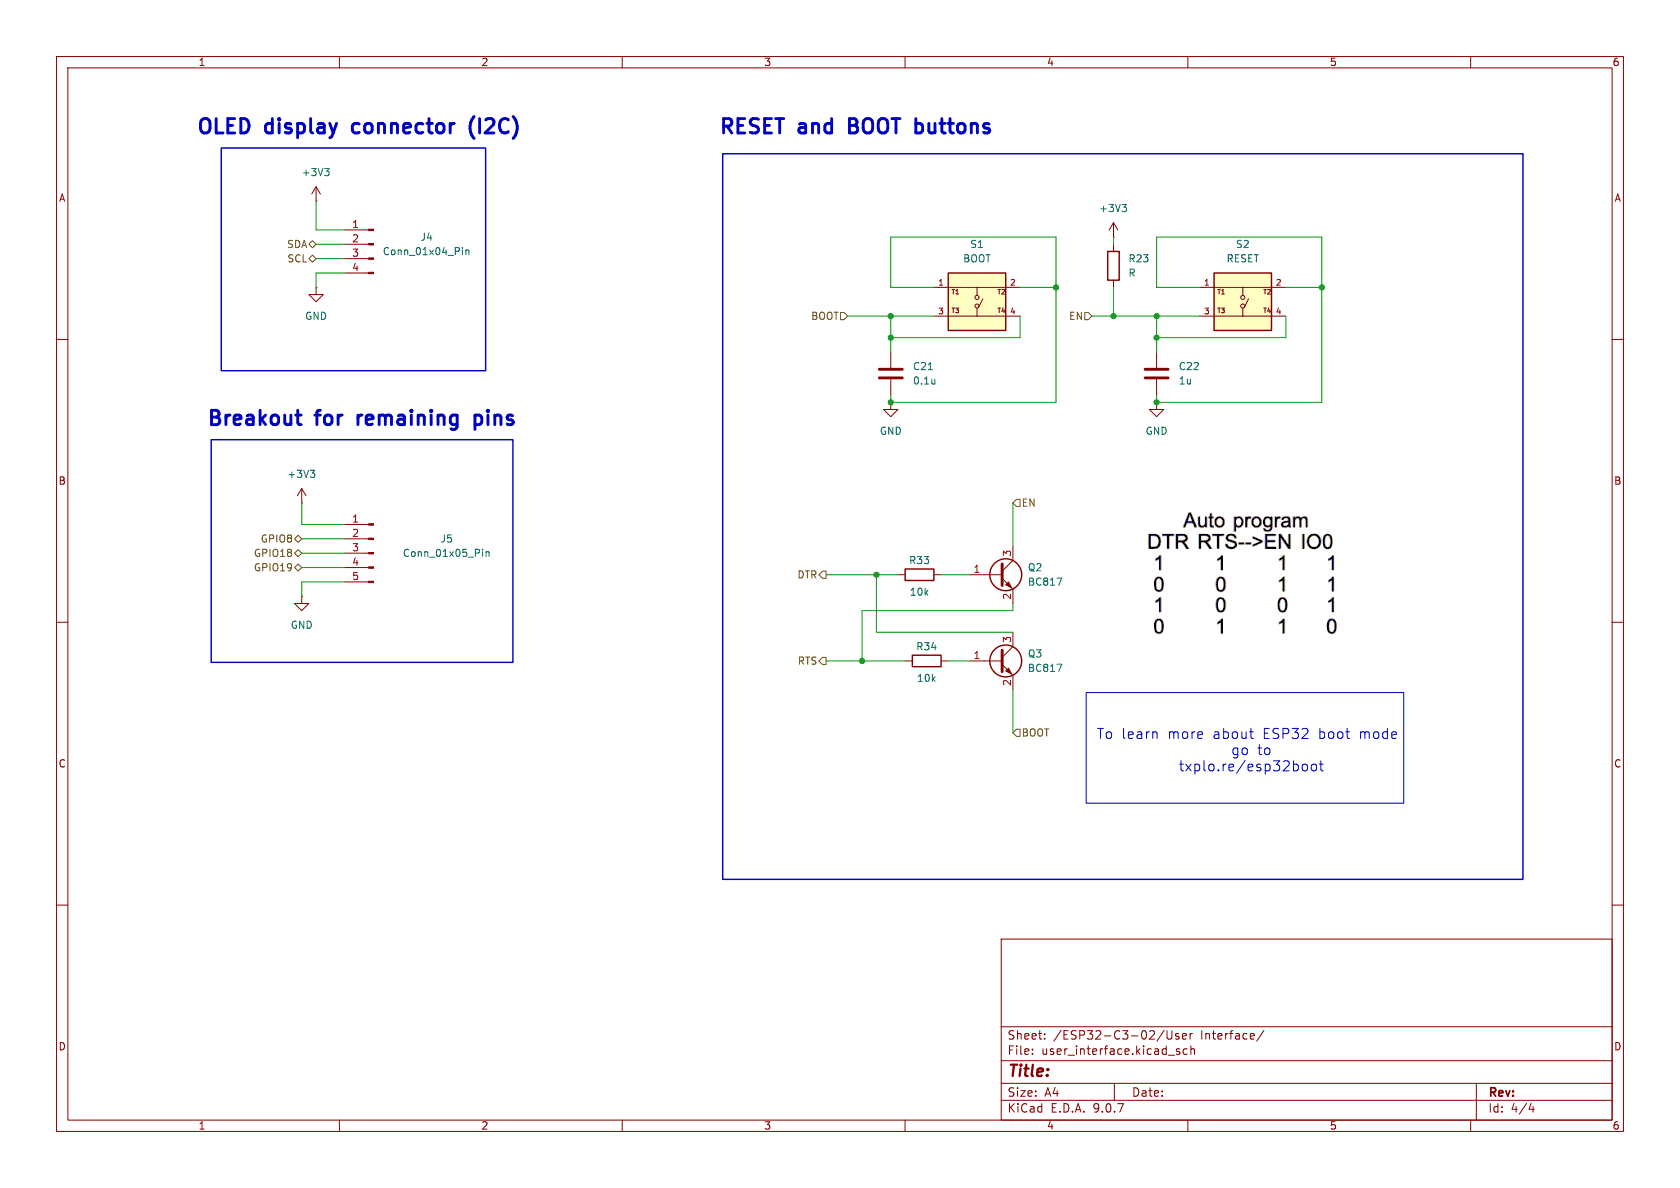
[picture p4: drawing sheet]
(kicad_sch
 (version 20250114)
 (generator "eeschema")
 (generator_version "9.0")
 (paper "A4")
 (lib_symbols
  (symbol "Connector:Conn_01x04_Pin"
   (pin_names
    (offset 1.016) (hide yes)) (exclude_from_sim no) (in_bom yes) (on_board yes)
   (property "Reference" "J" (at 0 5.08 0) (effects (font (size 1.27 1.27))))
   (property "Value" "Conn_01x04_Pin" (at 0 -7.62 0) (effects (font (size 1.27 1.27))))
   (property "Footprint" "" (at 0 0 0) (effects (font (size 1.27 1.27)) (hide yes)))
   (property "Datasheet" "~" (at 0 0 0) (effects (font (size 1.27 1.27)) (hide yes)))
   (property "Description" "Generic connector, single row, 01x04, script generated" (at 0 0 0) (effects (font (size 1.27 1.27)) (hide yes)))
   (property "ki_locked" "" (at 0 0 0) (effects (font (size 1.27 1.27))))
   (symbol "Conn_01x04_Pin_1_1"
    (rectangle (start 0.8636 2.667) (end 0 2.413) (stroke (width 0.1524) (type default)) (fill (type outline)))
    (rectangle (start 0.8636 0.127) (end 0 -0.127) (stroke (width 0.1524) (type default)) (fill (type outline)))
    (rectangle (start 0.8636 -2.413) (end 0 -2.667) (stroke (width 0.1524) (type default)) (fill (type outline)))
    (rectangle (start 0.8636 -4.953) (end 0 -5.207) (stroke (width 0.1524) (type default)) (fill (type outline)))
    (polyline (pts (xy 1.27 2.54) (xy 0.8636 2.54)) (stroke (width 0.1524) (type default)) (fill (type none)))
    (polyline (pts (xy 1.27 0) (xy 0.8636 0)) (stroke (width 0.1524) (type default)) (fill (type none)))
    (polyline (pts (xy 1.27 -2.54) (xy 0.8636 -2.54)) (stroke (width 0.1524) (type default)) (fill (type none)))
    (polyline (pts (xy 1.27 -5.08) (xy 0.8636 -5.08)) (stroke (width 0.1524) (type default)) (fill (type none)))
    (pin passive line (at 5.08 2.54 180) (length 3.81) (name "Pin_1" (effects (font (size 1.27 1.27)))) (number "1" (effects (font (size 1.27 1.27)))))
    (pin passive line (at 5.08 0 180) (length 3.81) (name "Pin_2" (effects (font (size 1.27 1.27)))) (number "2" (effects (font (size 1.27 1.27)))))
    (pin passive line (at 5.08 -2.54 180) (length 3.81) (name "Pin_3" (effects (font (size 1.27 1.27)))) (number "3" (effects (font (size 1.27 1.27)))))
    (pin passive line (at 5.08 -5.08 180) (length 3.81) (name "Pin_4" (effects (font (size 1.27 1.27)))) (number "4" (effects (font (size 1.27 1.27))))))
   (embedded_fonts no))
  (symbol "Connector:Conn_01x05_Pin"
   (pin_names
    (offset 1.016) (hide yes)) (exclude_from_sim no) (in_bom yes) (on_board yes)
   (property "Reference" "J" (at 0 7.62 0) (effects (font (size 1.27 1.27))))
   (property "Value" "Conn_01x05_Pin" (at 0 -7.62 0) (effects (font (size 1.27 1.27))))
   (property "Footprint" "" (at 0 0 0) (effects (font (size 1.27 1.27)) (hide yes)))
   (property "Datasheet" "~" (at 0 0 0) (effects (font (size 1.27 1.27)) (hide yes)))
   (property "Description" "Generic connector, single row, 01x05, script generated" (at 0 0 0) (effects (font (size 1.27 1.27)) (hide yes)))
   (property "ki_locked" "" (at 0 0 0) (effects (font (size 1.27 1.27))))
   (symbol "Conn_01x05_Pin_1_1"
    (rectangle (start 0.8636 5.207) (end 0 4.953) (stroke (width 0.1524) (type default)) (fill (type outline)))
    (rectangle (start 0.8636 2.667) (end 0 2.413) (stroke (width 0.1524) (type default)) (fill (type outline)))
    (rectangle (start 0.8636 0.127) (end 0 -0.127) (stroke (width 0.1524) (type default)) (fill (type outline)))
    (rectangle (start 0.8636 -2.413) (end 0 -2.667) (stroke (width 0.1524) (type default)) (fill (type outline)))
    (rectangle (start 0.8636 -4.953) (end 0 -5.207) (stroke (width 0.1524) (type default)) (fill (type outline)))
    (polyline (pts (xy 1.27 5.08) (xy 0.8636 5.08)) (stroke (width 0.1524) (type default)) (fill (type none)))
    (polyline (pts (xy 1.27 2.54) (xy 0.8636 2.54)) (stroke (width 0.1524) (type default)) (fill (type none)))
    (polyline (pts (xy 1.27 0) (xy 0.8636 0)) (stroke (width 0.1524) (type default)) (fill (type none)))
    (polyline (pts (xy 1.27 -2.54) (xy 0.8636 -2.54)) (stroke (width 0.1524) (type default)) (fill (type none)))
    (polyline (pts (xy 1.27 -5.08) (xy 0.8636 -5.08)) (stroke (width 0.1524) (type default)) (fill (type none)))
    (pin passive line (at 5.08 5.08 180) (length 3.81) (name "Pin_1" (effects (font (size 1.27 1.27)))) (number "1" (effects (font (size 1.27 1.27)))))
    (pin passive line (at 5.08 2.54 180) (length 3.81) (name "Pin_2" (effects (font (size 1.27 1.27)))) (number "2" (effects (font (size 1.27 1.27)))))
    (pin passive line (at 5.08 0 180) (length 3.81) (name "Pin_3" (effects (font (size 1.27 1.27)))) (number "3" (effects (font (size 1.27 1.27)))))
    (pin passive line (at 5.08 -2.54 180) (length 3.81) (name "Pin_4" (effects (font (size 1.27 1.27)))) (number "4" (effects (font (size 1.27 1.27)))))
    (pin passive line (at 5.08 -5.08 180) (length 3.81) (name "Pin_5" (effects (font (size 1.27 1.27)))) (number "5" (effects (font (size 1.27 1.27))))))
   (embedded_fonts no))
  (symbol "Device:C"
   (pin_numbers (hide yes))
   (pin_names
    (offset 0.254)) (exclude_from_sim no) (in_bom yes) (on_board yes)
   (property "Reference" "C" (at 0.635 2.54 0) (effects (font (size 1.27 1.27)) (justify left)))
   (property "Value" "C" (at 0.635 -2.54 0) (effects (font (size 1.27 1.27)) (justify left)))
   (property "Footprint" "" (at 0.9652 -3.81 0) (effects (font (size 1.27 1.27)) (hide yes)))
   (property "Datasheet" "~" (at 0 0 0) (effects (font (size 1.27 1.27)) (hide yes)))
   (property "Description" "Unpolarized capacitor" (at 0 0 0) (effects (font (size 1.27 1.27)) (hide yes)))
   (symbol "C_0_1"
    (polyline (pts (xy -2.032 0.762) (xy 2.032 0.762)) (stroke (width 0.508) (type default)) (fill (type none)))
    (polyline (pts (xy -2.032 -0.762) (xy 2.032 -0.762)) (stroke (width 0.508) (type default)) (fill (type none))))
   (symbol "C_1_1"
    (pin passive line (at 0 3.81 270) (length 2.794) (name "~" (effects (font (size 1.27 1.27)))) (number "1" (effects (font (size 1.27 1.27)))))
    (pin passive line (at 0 -3.81 90) (length 2.794) (name "~" (effects (font (size 1.27 1.27)))) (number "2" (effects (font (size 1.27 1.27))))))
   (embedded_fonts no))
  (symbol "Device:R"
   (pin_numbers (hide yes))
   (pin_names
    (offset 0)) (exclude_from_sim no) (in_bom yes) (on_board yes)
   (property "Reference" "R" (at 2.032 0 90) (effects (font (size 1.27 1.27))))
   (property "Value" "R" (at 0 0 90) (effects (font (size 1.27 1.27))))
   (property "Footprint" "" (at -1.778 0 90) (effects (font (size 1.27 1.27)) (hide yes)))
   (property "Datasheet" "~" (at 0 0 0) (effects (font (size 1.27 1.27)) (hide yes)))
   (property "Description" "Resistor" (at 0 0 0) (effects (font (size 1.27 1.27)) (hide yes)))
   (symbol "R_0_1"
    (rectangle (start -1.016 -2.54) (end 1.016 2.54) (stroke (width 0.254) (type default)) (fill (type none))))
   (symbol "R_1_1"
    (pin passive line (at 0 3.81 270) (length 1.27) (name "~" (effects (font (size 1.27 1.27)))) (number "1" (effects (font (size 1.27 1.27)))))
    (pin passive line (at 0 -3.81 90) (length 1.27) (name "~" (effects (font (size 1.27 1.27)))) (number "2" (effects (font (size 1.27 1.27))))))
   (embedded_fonts no))
  (symbol "My_Library:USLPT2819DT2TR"
   (pin_names
    (offset 1.016)) (exclude_from_sim no) (in_bom yes) (on_board yes)
   (property "Reference" "S" (at -5.08 5.08 0) (effects (font (size 1.27 1.27)) (justify left bottom)))
   (property "Value" "USLPT2819DT2TR" (at -5.08 -7.62 0) (effects (font (size 1.27 1.27)) (justify left bottom)))
   (property "Footprint" "USLPT2819DT2TR:SW_USLPT2819DT2TR" (at 0 0 0) (effects (font (size 1.27 1.27)) (justify bottom) (hide yes)))
   (property "Datasheet" "" (at 0 0 0) (effects (font (size 1.27 1.27)) (hide yes)))
   (property "Description" "" (at 0 0 0) (effects (font (size 1.27 1.27)) (hide yes)))
   (property "MF" "TE Connectivity" (at 0 0 0) (effects (font (size 1.27 1.27)) (justify bottom) (hide yes)))
   (property "Description_1" "Tactile Switch SPST-NO Top Actuated Surface Mount" (at 0 0 0) (effects (font (size 1.27 1.27)) (justify bottom) (hide yes)))
   (property "Package" "None" (at 0 0 0) (effects (font (size 1.27 1.27)) (justify bottom) (hide yes)))
   (property "Price" "None" (at 0 0 0) (effects (font (size 1.27 1.27)) (justify bottom) (hide yes)))
   (property "Check_prices" "https://www.snapeda.com/parts/USLPT2819DT2TR/TE+Connectivity+ALCOSWITCH+Switches/view-part/?ref=eda" (at 0 0 0) (effects (font (size 1.27 1.27)) (justify bottom) (hide yes)))
   (property "STANDARD" "Manufacturer Recommendations" (at 0 0 0) (effects (font (size 1.27 1.27)) (justify bottom) (hide yes)))
   (property "PARTREV" "P" (at 0 0 0) (effects (font (size 1.27 1.27)) (justify bottom) (hide yes)))
   (property "SnapEDA_Link" "https://www.snapeda.com/parts/USLPT2819DT2TR/TE+Connectivity+ALCOSWITCH+Switches/view-part/?ref=snap" (at 0 0 0) (effects (font (size 1.27 1.27)) (justify bottom) (hide yes)))
   (property "MP" "USLPT2819DT2TR" (at 0 0 0) (effects (font (size 1.27 1.27)) (justify bottom) (hide yes)))
   (property "Availability" "In Stock" (at 0 0 0) (effects (font (size 1.27 1.27)) (justify bottom) (hide yes)))
   (property "MANUFACTURER" "TE CONNECTIVITY" (at 0 0 0) (effects (font (size 1.27 1.27)) (justify bottom) (hide yes)))
   (symbol "USLPT2819DT2TR_0_0"
    (polyline (pts (xy -5.08 2.54) (xy 0 2.54)) (stroke (width 0.1524) (type default)) (fill (type none)))
    (polyline (pts (xy -5.08 -2.54) (xy 0 -2.54)) (stroke (width 0.1524) (type default)) (fill (type none)))
    (rectangle (start -5.08 -5.08) (end 5.08 5.08) (stroke (width 0.254) (type default)) (fill (type background)))
    (polyline (pts (xy 0 2.54) (xy 5.08 2.54)) (stroke (width 0.1524) (type default)) (fill (type none)))
    (polyline (pts (xy 0 1.143) (xy 0 2.54)) (stroke (width 0.1524) (type default)) (fill (type none)))
    (circle (center 0 0.762) (radius 0.3592) (stroke (width 0.1524) (type default)) (fill (type none)))
    (circle (center 0 -0.762) (radius 0.3592) (stroke (width 0.1524) (type default)) (fill (type none)))
    (polyline (pts (xy 0 -2.54) (xy 0 -1.143)) (stroke (width 0.1524) (type default)) (fill (type none)))
    (polyline (pts (xy 0 -2.54) (xy 5.08 -2.54)) (stroke (width 0.1524) (type default)) (fill (type none)))
    (polyline (pts (xy 0.254 -1.016) (xy 1.016 0.508)) (stroke (width 0.1524) (type default)) (fill (type none)))
    (text "T1" (at -4.572 1.27 0) (effects (font (size 0.8128 0.8128)) (justify left bottom)))
    (text "T3" (at -4.572 -2.032 0) (effects (font (size 0.8128 0.8128)) (justify left bottom)))
    (text "T2" (at 3.556 1.27 0) (effects (font (size 0.8128 0.8128)) (justify left bottom)))
    (text "T4" (at 3.556 -2.032 0) (effects (font (size 0.8128 0.8128)) (justify left bottom)))
    (pin passive line (at -7.62 2.54 0) (length 2.54) (name "~" (effects (font (size 1.016 1.016)))) (number "1" (effects (font (size 1.016 1.016)))))
    (pin passive line (at -7.62 -2.54 0) (length 2.54) (name "~" (effects (font (size 1.016 1.016)))) (number "3" (effects (font (size 1.016 1.016)))))
    (pin passive line (at 7.62 2.54 180) (length 2.54) (name "~" (effects (font (size 1.016 1.016)))) (number "2" (effects (font (size 1.016 1.016)))))
    (pin passive line (at 7.62 -2.54 180) (length 2.54) (name "~" (effects (font (size 1.016 1.016)))) (number "4" (effects (font (size 1.016 1.016))))))
   (embedded_fonts no))
  (symbol "Transistor_BJT:BC817"
   (pin_names
    (offset 0) (hide yes)) (exclude_from_sim no) (in_bom yes) (on_board yes)
   (property "Reference" "Q" (at 5.08 1.905 0) (effects (font (size 1.27 1.27)) (justify left)))
   (property "Value" "BC817" (at 5.08 0 0) (effects (font (size 1.27 1.27)) (justify left)))
   (property "Footprint" "Package_TO_SOT_SMD:SOT-23" (at 5.08 -1.905 0) (effects (font (size 1.27 1.27)
    (italic yes)) (justify left) (hide yes)))
   (property "Datasheet" "https://www.onsemi.com/pub/Collateral/BC818-D.pdf" (at 0 0 0) (effects (font (size 1.27 1.27)) (justify left) (hide yes)))
   (property "Description" "0.8A Ic, 45V Vce, NPN Transistor, SOT-23" (at 0 0 0) (effects (font (size 1.27 1.27)) (hide yes)))
   (property "Sim.Device" "NPN" (at 0 0 0) (effects (font (size 1.27 1.27)) (hide yes)))
   (property "Sim.Pins" "1=B 2=E 3=C" (at 0 0 0) (effects (font (size 1.27 1.27)) (hide yes)))
   (symbol "BC817_0_1"
    (polyline (pts (xy -2.54 0) (xy 0.635 0)) (stroke (width 0) (type default)) (fill (type none)))
    (polyline (pts (xy 0.635 1.905) (xy 0.635 -1.905)) (stroke (width 0.508) (type default)) (fill (type none)))
    (circle (center 1.27 0) (radius 2.8194) (stroke (width 0.254) (type default)) (fill (type none))))
   (symbol "BC817_1_1"
    (polyline (pts (xy 0.635 0.635) (xy 2.54 2.54)) (stroke (width 0) (type default)) (fill (type none)))
    (polyline (pts (xy 0.635 -0.635) (xy 2.54 -2.54)) (stroke (width 0) (type default)) (fill (type none)))
    (polyline (pts (xy 1.27 -1.778) (xy 1.778 -1.27) (xy 2.286 -2.286) (xy 1.27 -1.778)) (stroke (width 0) (type default)) (fill (type outline)))
    (pin input line (at -5.08 0 0) (length 2.54) (name "B" (effects (font (size 1.27 1.27)))) (number "1" (effects (font (size 1.27 1.27)))))
    (pin passive line (at 2.54 5.08 270) (length 2.54) (name "C" (effects (font (size 1.27 1.27)))) (number "3" (effects (font (size 1.27 1.27)))))
    (pin passive line (at 2.54 -5.08 90) (length 2.54) (name "E" (effects (font (size 1.27 1.27)))) (number "2" (effects (font (size 1.27 1.27))))))
   (embedded_fonts no))
  (symbol "power:+3V3"
   (power)
   (pin_numbers (hide yes))
   (pin_names
    (offset 0) (hide yes)) (exclude_from_sim no) (in_bom yes) (on_board yes)
   (property "Reference" "#PWR" (at 0 -3.81 0) (effects (font (size 1.27 1.27)) (hide yes)))
   (property "Value" "+3V3" (at 0 3.556 0) (effects (font (size 1.27 1.27))))
   (property "Footprint" "" (at 0 0 0) (effects (font (size 1.27 1.27)) (hide yes)))
   (property "Datasheet" "" (at 0 0 0) (effects (font (size 1.27 1.27)) (hide yes)))
   (property "Description" "Power symbol creates a global label with name \"+3V3\"" (at 0 0 0) (effects (font (size 1.27 1.27)) (hide yes)))
   (symbol "+3V3_0_1"
    (polyline (pts (xy -0.762 1.27) (xy 0 2.54)) (stroke (width 0) (type default)) (fill (type none)))
    (polyline (pts (xy 0 2.54) (xy 0.762 1.27)) (stroke (width 0) (type default)) (fill (type none)))
    (polyline (pts (xy 0 0) (xy 0 2.54)) (stroke (width 0) (type default)) (fill (type none))))
   (symbol "+3V3_1_1"
    (pin power_in line (at 0 0 90) (length 0) (name "~" (effects (font (size 1.27 1.27)))) (number "1" (effects (font (size 1.27 1.27))))))
   (embedded_fonts no))
  (symbol "power:GND"
   (power)
   (pin_numbers (hide yes))
   (pin_names
    (offset 0) (hide yes)) (exclude_from_sim no) (in_bom yes) (on_board yes)
   (property "Reference" "#PWR" (at 0 -6.35 0) (effects (font (size 1.27 1.27)) (hide yes)))
   (property "Value" "GND" (at 0 -3.81 0) (effects (font (size 1.27 1.27))))
   (property "Footprint" "" (at 0 0 0) (effects (font (size 1.27 1.27)) (hide yes)))
   (property "Datasheet" "" (at 0 0 0) (effects (font (size 1.27 1.27)) (hide yes)))
   (property "Description" "Power symbol creates a global label with name \"GND\" , ground" (at 0 0 0) (effects (font (size 1.27 1.27)) (hide yes)))
   (symbol "GND_0_1"
    (polyline (pts (xy 0 0) (xy 0 -1.27) (xy 1.27 -1.27) (xy 0 -2.54) (xy -1.27 -1.27) (xy 0 -1.27)) (stroke (width 0) (type default)) (fill (type none))))
   (symbol "GND_1_1"
    (pin power_in line (at 0 0 270) (length 0) (name "~" (effects (font (size 1.27 1.27)))) (number "1" (effects (font (size 1.27 1.27))))))
   (embedded_fonts no)))
 (rectangle
  (start 37.338 77.724)
  (end 90.678 117.094)
  (stroke (width 0.254) (type solid))
  (fill (type none)))
 (rectangle
  (start 39.116 26.162)
  (end 85.852 65.532)
  (stroke (width 0.254) (type solid))
  (fill (type none)))
 (rectangle
  (start 192.024 122.428)
  (end 248.158 141.986)
  (stroke (width 0) (type default))
  (fill (type none)))
 (rectangle
  (start 127.762 27.178)
  (end 269.24 155.448)
  (stroke (width 0.254) (type solid))
  (fill (type none)))
 (text "Breakout for remaining pins\n"
  (exclude_from_sim no)
  (at 64.008 74.168 0)
  (effects (font (size 2.54 2.54) (thickness 0.508)
    (bold yes))))
 (text "To learn more about ESP32 boot mode \ngo to\ntxplo.re/esp32boot\n"
  (exclude_from_sim no)
  (at 221.234 132.842 0)
  (effects (font (size 1.778 1.778))))
 (text "OLED display connector (I2C)"
  (exclude_from_sim no)
  (at 63.5 22.606 0)
  (effects (font (size 2.54 2.54) (thickness 0.508)
    (bold yes))))
 (text "RESET and BOOT buttons\n"
  (exclude_from_sim no)
  (at 151.384 22.606 0)
  (effects (font (size 2.54 2.54) (thickness 0.508)
    (bold yes))))
 (junction
  (at 157.48 55.88)
  (diameter 0)
  (color 0 0 0 0))
 (junction
  (at 204.47 71.12)
  (diameter 0)
  (color 0 0 0 0))
 (junction
  (at 154.94 101.6)
  (diameter 0)
  (color 0 0 0 0))
 (junction
  (at 196.85 55.88)
  (diameter 0)
  (color 0 0 0 0))
 (junction
  (at 157.48 59.69)
  (diameter 0)
  (color 0 0 0 0))
 (junction
  (at 186.69 50.8)
  (diameter 0)
  (color 0 0 0 0))
 (junction
  (at 204.47 55.88)
  (diameter 0)
  (color 0 0 0 0))
 (junction
  (at 157.48 71.12)
  (diameter 0)
  (color 0 0 0 0))
 (junction
  (at 152.4 116.84)
  (diameter 0)
  (color 0 0 0 0))
 (junction
  (at 204.47 59.69)
  (diameter 0)
  (color 0 0 0 0))
 (junction
  (at 233.68 50.8)
  (diameter 0)
  (color 0 0 0 0))
 (wire
  (pts (xy 154.94 101.6) (xy 158.75 101.6))
  (stroke (width 0) (type default)))
 (wire
  (pts (xy 186.69 71.12) (xy 157.48 71.12))
  (stroke (width 0) (type default)))
 (wire
  (pts (xy 180.34 59.69) (xy 157.48 59.69))
  (stroke (width 0) (type default)))
 (wire
  (pts (xy 204.47 55.88) (xy 204.47 59.69))
  (stroke (width 0) (type default)))
 (wire
  (pts (xy 227.33 55.88) (xy 227.33 59.69))
  (stroke (width 0) (type default)))
 (wire
  (pts (xy 53.34 92.71) (xy 53.34 88.9))
  (stroke (width 0) (type default)))
 (wire
  (pts (xy 55.88 43.18) (xy 60.96 43.18))
  (stroke (width 0) (type default)))
 (wire
  (pts (xy 179.07 107.95) (xy 179.07 106.68))
  (stroke (width 0) (type default)))
 (wire
  (pts (xy 152.4 116.84) (xy 160.02 116.84))
  (stroke (width 0) (type default)))
 (wire
  (pts (xy 196.85 50.8) (xy 196.85 55.88))
  (stroke (width 0) (type default)))
 (wire
  (pts (xy 204.47 69.85) (xy 204.47 71.12))
  (stroke (width 0) (type default)))
 (wire
  (pts (xy 196.85 55.88) (xy 204.47 55.88))
  (stroke (width 0) (type default)))
 (wire
  (pts (xy 233.68 50.8) (xy 233.68 71.12))
  (stroke (width 0) (type default)))
 (wire
  (pts (xy 165.1 50.8) (xy 157.48 50.8))
  (stroke (width 0) (type default)))
 (wire
  (pts (xy 204.47 41.91) (xy 233.68 41.91))
  (stroke (width 0) (type default)))
 (wire
  (pts (xy 60.96 92.71) (xy 53.34 92.71))
  (stroke (width 0) (type default)))
 (wire
  (pts (xy 55.88 48.26) (xy 60.96 48.26))
  (stroke (width 0) (type default)))
 (wire
  (pts (xy 157.48 69.85) (xy 157.48 71.12))
  (stroke (width 0) (type default)))
 (wire
  (pts (xy 204.47 50.8) (xy 204.47 41.91))
  (stroke (width 0) (type default)))
 (wire
  (pts (xy 146.05 101.6) (xy 154.94 101.6))
  (stroke (width 0) (type default)))
 (wire
  (pts (xy 55.88 40.64) (xy 55.88 35.56))
  (stroke (width 0) (type default)))
 (wire
  (pts (xy 233.68 41.91) (xy 233.68 50.8))
  (stroke (width 0) (type default)))
 (wire
  (pts (xy 204.47 55.88) (xy 212.09 55.88))
  (stroke (width 0) (type default)))
 (wire
  (pts (xy 186.69 50.8) (xy 186.69 71.12))
  (stroke (width 0) (type default)))
 (wire
  (pts (xy 53.34 95.25) (xy 60.96 95.25))
  (stroke (width 0) (type default)))
 (wire
  (pts (xy 227.33 59.69) (xy 204.47 59.69))
  (stroke (width 0) (type default)))
 (wire
  (pts (xy 55.88 45.72) (xy 60.96 45.72))
  (stroke (width 0) (type default)))
 (wire
  (pts (xy 157.48 55.88) (xy 157.48 59.69))
  (stroke (width 0) (type default)))
 (wire
  (pts (xy 157.48 50.8) (xy 157.48 41.91))
  (stroke (width 0) (type default)))
 (wire
  (pts (xy 146.05 116.84) (xy 152.4 116.84))
  (stroke (width 0) (type default)))
 (wire
  (pts (xy 186.69 41.91) (xy 186.69 50.8))
  (stroke (width 0) (type default)))
 (wire
  (pts (xy 179.07 107.95) (xy 152.4 107.95))
  (stroke (width 0) (type default)))
 (wire
  (pts (xy 166.37 101.6) (xy 171.45 101.6))
  (stroke (width 0) (type default)))
 (wire
  (pts (xy 179.07 111.76) (xy 154.94 111.76))
  (stroke (width 0) (type default)))
 (wire
  (pts (xy 53.34 97.79) (xy 60.96 97.79))
  (stroke (width 0) (type default)))
 (wire
  (pts (xy 149.86 55.88) (xy 157.48 55.88))
  (stroke (width 0) (type default)))
 (wire
  (pts (xy 53.34 102.87) (xy 53.34 105.41))
  (stroke (width 0) (type default)))
 (wire
  (pts (xy 227.33 50.8) (xy 233.68 50.8))
  (stroke (width 0) (type default)))
 (wire
  (pts (xy 204.47 59.69) (xy 204.47 62.23))
  (stroke (width 0) (type default)))
 (wire
  (pts (xy 157.48 41.91) (xy 186.69 41.91))
  (stroke (width 0) (type default)))
 (wire
  (pts (xy 233.68 71.12) (xy 204.47 71.12))
  (stroke (width 0) (type default)))
 (wire
  (pts (xy 179.07 129.54) (xy 179.07 121.92))
  (stroke (width 0) (type default)))
 (wire
  (pts (xy 196.85 41.91) (xy 196.85 43.18))
  (stroke (width 0) (type default)))
 (wire
  (pts (xy 157.48 55.88) (xy 165.1 55.88))
  (stroke (width 0) (type default)))
 (wire
  (pts (xy 152.4 107.95) (xy 152.4 116.84))
  (stroke (width 0) (type default)))
 (wire
  (pts (xy 212.09 50.8) (xy 204.47 50.8))
  (stroke (width 0) (type default)))
 (wire
  (pts (xy 53.34 102.87) (xy 60.96 102.87))
  (stroke (width 0) (type default)))
 (wire
  (pts (xy 180.34 55.88) (xy 180.34 59.69))
  (stroke (width 0) (type default)))
 (wire
  (pts (xy 53.34 100.33) (xy 60.96 100.33))
  (stroke (width 0) (type default)))
 (wire
  (pts (xy 154.94 111.76) (xy 154.94 101.6))
  (stroke (width 0) (type default)))
 (wire
  (pts (xy 60.96 40.64) (xy 55.88 40.64))
  (stroke (width 0) (type default)))
 (wire
  (pts (xy 167.64 116.84) (xy 171.45 116.84))
  (stroke (width 0) (type default)))
 (wire
  (pts (xy 55.88 50.8) (xy 55.88 48.26))
  (stroke (width 0) (type default)))
 (wire
  (pts (xy 179.07 88.9) (xy 179.07 96.52))
  (stroke (width 0) (type default)))
 (wire
  (pts (xy 193.04 55.88) (xy 196.85 55.88))
  (stroke (width 0) (type default)))
 (wire
  (pts (xy 157.48 59.69) (xy 157.48 62.23))
  (stroke (width 0) (type default)))
 (wire
  (pts (xy 180.34 50.8) (xy 186.69 50.8))
  (stroke (width 0) (type default)))
 (image
  (at 219.456 101.854)
  (scale 0.806655)
  (data))
 (hierarchical_label "SDA"
  (shape bidirectional)
  (at 55.88 43.18 180)
  (effects (font (size 1.27 1.27)) (justify right)))
 (hierarchical_label "SCL"
  (shape bidirectional)
  (at 55.88 45.72 180)
  (effects (font (size 1.27 1.27)) (justify right)))
 (hierarchical_label "GPIO18"
  (shape bidirectional)
  (at 53.34 97.79 180)
  (effects (font (size 1.27 1.27)) (justify right)))
 (hierarchical_label "EN"
  (shape input)
  (at 179.07 88.9 0)
  (effects (font (size 1.27 1.27)) (justify left)))
 (hierarchical_label "DTR"
  (shape output)
  (at 146.05 101.6 180)
  (effects (font (size 1.27 1.27)) (justify right)))
 (hierarchical_label "EN"
  (shape input)
  (at 193.04 55.88 180)
  (effects (font (size 1.27 1.27)) (justify right)))
 (hierarchical_label "RTS"
  (shape output)
  (at 146.05 116.84 180)
  (effects (font (size 1.27 1.27)) (justify right)))
 (hierarchical_label "GPIO19"
  (shape bidirectional)
  (at 53.34 100.33 180)
  (effects (font (size 1.27 1.27)) (justify right)))
 (hierarchical_label "BOOT"
  (shape input)
  (at 149.86 55.88 180)
  (effects (font (size 1.27 1.27)) (justify right)))
 (hierarchical_label "GPIO8"
  (shape bidirectional)
  (at 53.34 95.25 180)
  (effects (font (size 1.27 1.27)) (justify right)))
 (hierarchical_label "BOOT"
  (shape input)
  (at 179.07 129.54 0)
  (effects (font (size 1.27 1.27)) (justify left)))
 (symbol
  (lib_id "Transistor_BJT:BC817")
  (at 176.53 116.84 0)
  (unit 1)
  (exclude_from_sim no)
  (in_bom yes)
  (on_board yes)
  (dnp no)
  (fields_autoplaced yes)
  (property "Reference" "Q3" (at 181.61 115.5699 0) (effects (font (size 1.27 1.27)) (justify left)))
  (property "Value" "BC817" (at 181.61 118.1099 0) (effects (font (size 1.27 1.27)) (justify left)))
  (property "Footprint" "Package_TO_SOT_SMD:SOT-23" (at 181.61 118.745 0) (effects (font (size 1.27 1.27)
    (italic yes)) (justify left) (hide yes)))
  (property "Datasheet" "https://www.onsemi.com/pub/Collateral/BC818-D.pdf" (at 176.53 116.84 0) (effects (font (size 1.27 1.27)) (justify left) (hide yes)))
  (property "Description" "0.8A Ic, 45V Vce, NPN Transistor, SOT-23" (at 176.53 116.84 0) (effects (font (size 1.27 1.27)) (hide yes)))
  (property "Sim.Device" "NPN" (at 176.53 116.84 0) (effects (font (size 1.27 1.27)) (hide yes)))
  (property "Sim.Pins" "1=B 2=E 3=C" (at 176.53 116.84 0) (effects (font (size 1.27 1.27)) (hide yes)))
  (pin "1")
  (pin "2")
  (pin "3"))
 (symbol
  (lib_id "Device:R")
  (at 196.85 46.99 0)
  (unit 1)
  (exclude_from_sim no)
  (in_bom yes)
  (on_board yes)
  (dnp no)
  (fields_autoplaced yes)
  (property "Reference" "R23" (at 199.39 45.7199 0) (effects (font (size 1.27 1.27)) (justify left)))
  (property "Value" "R" (at 199.39 48.2599 0) (effects (font (size 1.27 1.27)) (justify left)))
  (property "Footprint" "Resistor_SMD:R_0805_2012Metric" (at 195.072 46.99 90) (effects (font (size 1.27 1.27)) (hide yes)))
  (property "Datasheet" "~" (at 196.85 46.99 0) (effects (font (size 1.27 1.27)) (hide yes)))
  (property "Description" "Resistor" (at 196.85 46.99 0) (effects (font (size 1.27 1.27)) (hide yes)))
  (pin "1")
  (pin "2"))
 (symbol
  (lib_id "Device:R")
  (at 162.56 101.6 90)
  (unit 1)
  (exclude_from_sim no)
  (in_bom yes)
  (on_board yes)
  (dnp no)
  (property "Reference" "R33" (at 162.56 99.06 90) (effects (font (size 1.27 1.27))))
  (property "Value" "10k" (at 162.56 104.648 90) (effects (font (size 1.27 1.27))))
  (property "Footprint" "Resistor_SMD:R_0805_2012Metric" (at 162.56 103.378 90) (effects (font (size 1.27 1.27)) (hide yes)))
  (property "Datasheet" "~" (at 162.56 101.6 0) (effects (font (size 1.27 1.27)) (hide yes)))
  (property "Description" "Resistor" (at 162.56 101.6 0) (effects (font (size 1.27 1.27)) (hide yes)))
  (pin "1")
  (pin "2"))
 (symbol
  (lib_id "Device:R")
  (at 163.83 116.84 90)
  (unit 1)
  (exclude_from_sim no)
  (in_bom yes)
  (on_board yes)
  (dnp no)
  (property "Reference" "R34" (at 163.83 114.3 90) (effects (font (size 1.27 1.27))))
  (property "Value" "10k" (at 163.83 119.888 90) (effects (font (size 1.27 1.27))))
  (property "Footprint" "Resistor_SMD:R_0805_2012Metric" (at 163.83 118.618 90) (effects (font (size 1.27 1.27)) (hide yes)))
  (property "Datasheet" "~" (at 163.83 116.84 0) (effects (font (size 1.27 1.27)) (hide yes)))
  (property "Description" "Resistor" (at 163.83 116.84 0) (effects (font (size 1.27 1.27)) (hide yes)))
  (pin "1")
  (pin "2"))
 (symbol
  (lib_id "My_Library:USLPT2819DT2TR")
  (at 219.71 53.34 0)
  (unit 1)
  (exclude_from_sim no)
  (in_bom yes)
  (on_board yes)
  (dnp no)
  (fields_autoplaced yes)
  (property "Reference" "S2" (at 219.71 43.18 0) (effects (font (size 1.27 1.27))))
  (property "Value" "RESET" (at 219.71 45.72 0) (effects (font (size 1.27 1.27))))
  (property "Footprint" "My_Library:SW_USLPT2819DT2TR" (at 219.71 53.34 0) (effects (font (size 1.27 1.27)) (justify bottom) (hide yes)))
  (property "Datasheet" "" (at 219.71 53.34 0) (effects (font (size 1.27 1.27)) (hide yes)))
  (property "Description" "" (at 219.71 53.34 0) (effects (font (size 1.27 1.27)) (hide yes)))
  (property "MF" "TE Connectivity" (at 219.71 53.34 0) (effects (font (size 1.27 1.27)) (justify bottom) (hide yes)))
  (property "Description_1" "Tactile Switch SPST-NO Top Actuated Surface Mount" (at 219.71 53.34 0) (effects (font (size 1.27 1.27)) (justify bottom) (hide yes)))
  (property "Package" "None" (at 219.71 53.34 0) (effects (font (size 1.27 1.27)) (justify bottom) (hide yes)))
  (property "Price" "None" (at 219.71 53.34 0) (effects (font (size 1.27 1.27)) (justify bottom) (hide yes)))
  (property "Check_prices" "https://www.snapeda.com/parts/USLPT2819DT2TR/TE+Connectivity+ALCOSWITCH+Switches/view-part/?ref=eda" (at 219.71 53.34 0) (effects (font (size 1.27 1.27)) (justify bottom) (hide yes)))
  (property "STANDARD" "Manufacturer Recommendations" (at 219.71 53.34 0) (effects (font (size 1.27 1.27)) (justify bottom) (hide yes)))
  (property "PARTREV" "P" (at 219.71 53.34 0) (effects (font (size 1.27 1.27)) (justify bottom) (hide yes)))
  (property "SnapEDA_Link" "https://www.snapeda.com/parts/USLPT2819DT2TR/TE+Connectivity+ALCOSWITCH+Switches/view-part/?ref=snap" (at 219.71 53.34 0) (effects (font (size 1.27 1.27)) (justify bottom) (hide yes)))
  (property "MP" "USLPT2819DT2TR" (at 219.71 53.34 0) (effects (font (size 1.27 1.27)) (justify bottom) (hide yes)))
  (property "Availability" "In Stock" (at 219.71 53.34 0) (effects (font (size 1.27 1.27)) (justify bottom) (hide yes)))
  (property "MANUFACTURER" "TE CONNECTIVITY" (at 219.71 53.34 0) (effects (font (size 1.27 1.27)) (justify bottom) (hide yes)))
  (pin "2")
  (pin "1")
  (pin "3")
  (pin "4"))
 (symbol
  (lib_id "power:+3V3")
  (at 53.34 88.9 0)
  (unit 1)
  (exclude_from_sim no)
  (in_bom yes)
  (on_board yes)
  (dnp no)
  (fields_autoplaced yes)
  (property "Reference" "#PWR049" (at 53.34 92.71 0) (effects (font (size 1.27 1.27)) (hide yes)))
  (property "Value" "+3V3" (at 53.34 83.82 0) (effects (font (size 1.27 1.27))))
  (property "Footprint" "" (at 53.34 88.9 0) (effects (font (size 1.27 1.27)) (hide yes)))
  (property "Datasheet" "" (at 53.34 88.9 0) (effects (font (size 1.27 1.27)) (hide yes)))
  (property "Description" "Power symbol creates a global label with name \"+3V3\"" (at 53.34 88.9 0) (effects (font (size 1.27 1.27)) (hide yes)))
  (pin "1"))
 (symbol
  (lib_id "Transistor_BJT:BC817")
  (at 176.53 101.6 0)
  (unit 1)
  (exclude_from_sim no)
  (in_bom yes)
  (on_board yes)
  (dnp no)
  (fields_autoplaced yes)
  (property "Reference" "Q2" (at 181.61 100.3299 0) (effects (font (size 1.27 1.27)) (justify left)))
  (property "Value" "BC817" (at 181.61 102.8699 0) (effects (font (size 1.27 1.27)) (justify left)))
  (property "Footprint" "Package_TO_SOT_SMD:SOT-23" (at 181.61 103.505 0) (effects (font (size 1.27 1.27)
    (italic yes)) (justify left) (hide yes)))
  (property "Datasheet" "https://www.onsemi.com/pub/Collateral/BC818-D.pdf" (at 176.53 101.6 0) (effects (font (size 1.27 1.27)) (justify left) (hide yes)))
  (property "Description" "0.8A Ic, 45V Vce, NPN Transistor, SOT-23" (at 176.53 101.6 0) (effects (font (size 1.27 1.27)) (hide yes)))
  (property "Sim.Device" "NPN" (at 176.53 101.6 0) (effects (font (size 1.27 1.27)) (hide yes)))
  (property "Sim.Pins" "1=B 2=E 3=C" (at 176.53 101.6 0) (effects (font (size 1.27 1.27)) (hide yes)))
  (pin "1")
  (pin "2")
  (pin "3"))
 (symbol
  (lib_id "My_Library:USLPT2819DT2TR")
  (at 172.72 53.34 0)
  (unit 1)
  (exclude_from_sim no)
  (in_bom yes)
  (on_board yes)
  (dnp no)
  (fields_autoplaced yes)
  (property "Reference" "S1" (at 172.72 43.18 0) (effects (font (size 1.27 1.27))))
  (property "Value" "BOOT" (at 172.72 45.72 0) (effects (font (size 1.27 1.27))))
  (property "Footprint" "My_Library:SW_USLPT2819DT2TR" (at 172.72 53.34 0) (effects (font (size 1.27 1.27)) (justify bottom) (hide yes)))
  (property "Datasheet" "" (at 172.72 53.34 0) (effects (font (size 1.27 1.27)) (hide yes)))
  (property "Description" "" (at 172.72 53.34 0) (effects (font (size 1.27 1.27)) (hide yes)))
  (property "MF" "TE Connectivity" (at 172.72 53.34 0) (effects (font (size 1.27 1.27)) (justify bottom) (hide yes)))
  (property "Description_1" "Tactile Switch SPST-NO Top Actuated Surface Mount" (at 172.72 53.34 0) (effects (font (size 1.27 1.27)) (justify bottom) (hide yes)))
  (property "Package" "None" (at 172.72 53.34 0) (effects (font (size 1.27 1.27)) (justify bottom) (hide yes)))
  (property "Price" "None" (at 172.72 53.34 0) (effects (font (size 1.27 1.27)) (justify bottom) (hide yes)))
  (property "Check_prices" "https://www.snapeda.com/parts/USLPT2819DT2TR/TE+Connectivity+ALCOSWITCH+Switches/view-part/?ref=eda" (at 172.72 53.34 0) (effects (font (size 1.27 1.27)) (justify bottom) (hide yes)))
  (property "STANDARD" "Manufacturer Recommendations" (at 172.72 53.34 0) (effects (font (size 1.27 1.27)) (justify bottom) (hide yes)))
  (property "PARTREV" "P" (at 172.72 53.34 0) (effects (font (size 1.27 1.27)) (justify bottom) (hide yes)))
  (property "SnapEDA_Link" "https://www.snapeda.com/parts/USLPT2819DT2TR/TE+Connectivity+ALCOSWITCH+Switches/view-part/?ref=snap" (at 172.72 53.34 0) (effects (font (size 1.27 1.27)) (justify bottom) (hide yes)))
  (property "MP" "USLPT2819DT2TR" (at 172.72 53.34 0) (effects (font (size 1.27 1.27)) (justify bottom) (hide yes)))
  (property "Availability" "In Stock" (at 172.72 53.34 0) (effects (font (size 1.27 1.27)) (justify bottom) (hide yes)))
  (property "MANUFACTURER" "TE CONNECTIVITY" (at 172.72 53.34 0) (effects (font (size 1.27 1.27)) (justify bottom) (hide yes)))
  (pin "2")
  (pin "1")
  (pin "3")
  (pin "4"))
 (symbol
  (lib_id "Connector:Conn_01x05_Pin")
  (at 66.04 97.79 0)
  (mirror y)
  (unit 1)
  (exclude_from_sim no)
  (in_bom yes)
  (on_board yes)
  (dnp no)
  (property "Reference" "J5" (at 78.994 95.25 0) (effects (font (size 1.27 1.27))))
  (property "Value" "Conn_01x05_Pin" (at 78.994 97.79 0) (effects (font (size 1.27 1.27))))
  (property "Footprint" "Connector_PinHeader_2.54mm:PinHeader_1x05_P2.54mm_Vertical" (at 66.04 97.79 0) (effects (font (size 1.27 1.27)) (hide yes)))
  (property "Datasheet" "~" (at 66.04 97.79 0) (effects (font (size 1.27 1.27)) (hide yes)))
  (property "Description" "Generic connector, single row, 01x05, script generated" (at 66.04 97.79 0) (effects (font (size 1.27 1.27)) (hide yes)))
  (pin "1")
  (pin "5")
  (pin "2")
  (pin "3")
  (pin "4"))
 (symbol
  (lib_id "power:GND")
  (at 157.48 71.12 0)
  (unit 1)
  (exclude_from_sim no)
  (in_bom yes)
  (on_board yes)
  (dnp no)
  (fields_autoplaced yes)
  (property "Reference" "#PWR051" (at 157.48 77.47 0) (effects (font (size 1.27 1.27)) (hide yes)))
  (property "Value" "GND" (at 157.48 76.2 0) (effects (font (size 1.27 1.27))))
  (property "Footprint" "" (at 157.48 71.12 0) (effects (font (size 1.27 1.27)) (hide yes)))
  (property "Datasheet" "" (at 157.48 71.12 0) (effects (font (size 1.27 1.27)) (hide yes)))
  (property "Description" "Power symbol creates a global label with name \"GND\" , ground" (at 157.48 71.12 0) (effects (font (size 1.27 1.27)) (hide yes)))
  (pin "1"))
 (symbol
  (lib_id "power:GND")
  (at 55.88 50.8 0)
  (unit 1)
  (exclude_from_sim no)
  (in_bom yes)
  (on_board yes)
  (dnp no)
  (fields_autoplaced yes)
  (property "Reference" "#PWR048" (at 55.88 57.15 0) (effects (font (size 1.27 1.27)) (hide yes)))
  (property "Value" "GND" (at 55.88 55.88 0) (effects (font (size 1.27 1.27))))
  (property "Footprint" "" (at 55.88 50.8 0) (effects (font (size 1.27 1.27)) (hide yes)))
  (property "Datasheet" "" (at 55.88 50.8 0) (effects (font (size 1.27 1.27)) (hide yes)))
  (property "Description" "Power symbol creates a global label with name \"GND\" , ground" (at 55.88 50.8 0) (effects (font (size 1.27 1.27)) (hide yes)))
  (pin "1"))
 (symbol
  (lib_id "power:GND")
  (at 204.47 71.12 0)
  (unit 1)
  (exclude_from_sim no)
  (in_bom yes)
  (on_board yes)
  (dnp no)
  (fields_autoplaced yes)
  (property "Reference" "#PWR052" (at 204.47 77.47 0) (effects (font (size 1.27 1.27)) (hide yes)))
  (property "Value" "GND" (at 204.47 76.2 0) (effects (font (size 1.27 1.27))))
  (property "Footprint" "" (at 204.47 71.12 0) (effects (font (size 1.27 1.27)) (hide yes)))
  (property "Datasheet" "" (at 204.47 71.12 0) (effects (font (size 1.27 1.27)) (hide yes)))
  (property "Description" "Power symbol creates a global label with name \"GND\" , ground" (at 204.47 71.12 0) (effects (font (size 1.27 1.27)) (hide yes)))
  (pin "1"))
 (symbol
  (lib_id "power:GND")
  (at 53.34 105.41 0)
  (unit 1)
  (exclude_from_sim no)
  (in_bom yes)
  (on_board yes)
  (dnp no)
  (fields_autoplaced yes)
  (property "Reference" "#PWR050" (at 53.34 111.76 0) (effects (font (size 1.27 1.27)) (hide yes)))
  (property "Value" "GND" (at 53.34 110.49 0) (effects (font (size 1.27 1.27))))
  (property "Footprint" "" (at 53.34 105.41 0) (effects (font (size 1.27 1.27)) (hide yes)))
  (property "Datasheet" "" (at 53.34 105.41 0) (effects (font (size 1.27 1.27)) (hide yes)))
  (property "Description" "Power symbol creates a global label with name \"GND\" , ground" (at 53.34 105.41 0) (effects (font (size 1.27 1.27)) (hide yes)))
  (pin "1"))
 (symbol
  (lib_id "Connector:Conn_01x04_Pin")
  (at 66.04 43.18 0)
  (mirror y)
  (unit 1)
  (exclude_from_sim no)
  (in_bom yes)
  (on_board yes)
  (dnp no)
  (property "Reference" "J4" (at 75.438 41.91 0) (effects (font (size 1.27 1.27))))
  (property "Value" "Conn_01x04_Pin" (at 75.438 44.45 0) (effects (font (size 1.27 1.27))))
  (property "Footprint" "Connector_PinHeader_2.54mm:PinHeader_1x04_P2.54mm_Vertical" (at 66.04 43.18 0) (effects (font (size 1.27 1.27)) (hide yes)))
  (property "Datasheet" "~" (at 66.04 43.18 0) (effects (font (size 1.27 1.27)) (hide yes)))
  (property "Description" "Generic connector, single row, 01x04, script generated" (at 66.04 43.18 0) (effects (font (size 1.27 1.27)) (hide yes)))
  (pin "4")
  (pin "3")
  (pin "1")
  (pin "2"))
 (symbol
  (lib_id "power:+3V3")
  (at 196.85 41.91 0)
  (unit 1)
  (exclude_from_sim no)
  (in_bom yes)
  (on_board yes)
  (dnp no)
  (fields_autoplaced yes)
  (property "Reference" "#PWR053" (at 196.85 45.72 0) (effects (font (size 1.27 1.27)) (hide yes)))
  (property "Value" "+3V3" (at 196.85 36.83 0) (effects (font (size 1.27 1.27))))
  (property "Footprint" "" (at 196.85 41.91 0) (effects (font (size 1.27 1.27)) (hide yes)))
  (property "Datasheet" "" (at 196.85 41.91 0) (effects (font (size 1.27 1.27)) (hide yes)))
  (property "Description" "Power symbol creates a global label with name \"+3V3\"" (at 196.85 41.91 0) (effects (font (size 1.27 1.27)) (hide yes)))
  (pin "1"))
 (symbol
  (lib_id "Device:C")
  (at 157.48 66.04 0)
  (unit 1)
  (exclude_from_sim no)
  (in_bom yes)
  (on_board yes)
  (dnp no)
  (fields_autoplaced yes)
  (property "Reference" "C21" (at 161.29 64.7699 0) (effects (font (size 1.27 1.27)) (justify left)))
  (property "Value" "0.1u" (at 161.29 67.3099 0) (effects (font (size 1.27 1.27)) (justify left)))
  (property "Footprint" "Capacitor_SMD:C_0805_2012Metric" (at 158.4452 69.85 0) (effects (font (size 1.27 1.27)) (hide yes)))
  (property "Datasheet" "~" (at 157.48 66.04 0) (effects (font (size 1.27 1.27)) (hide yes)))
  (property "Description" "Unpolarized capacitor" (at 157.48 66.04 0) (effects (font (size 1.27 1.27)) (hide yes)))
  (pin "1")
  (pin "2"))
 (symbol
  (lib_id "Device:C")
  (at 204.47 66.04 0)
  (unit 1)
  (exclude_from_sim no)
  (in_bom yes)
  (on_board yes)
  (dnp no)
  (fields_autoplaced yes)
  (property "Reference" "C22" (at 208.28 64.7699 0) (effects (font (size 1.27 1.27)) (justify left)))
  (property "Value" "1u" (at 208.28 67.3099 0) (effects (font (size 1.27 1.27)) (justify left)))
  (property "Footprint" "Capacitor_SMD:C_0805_2012Metric" (at 205.4352 69.85 0) (effects (font (size 1.27 1.27)) (hide yes)))
  (property "Datasheet" "~" (at 204.47 66.04 0) (effects (font (size 1.27 1.27)) (hide yes)))
  (property "Description" "Unpolarized capacitor" (at 204.47 66.04 0) (effects (font (size 1.27 1.27)) (hide yes)))
  (pin "1")
  (pin "2"))
 (symbol
  (lib_id "power:+3V3")
  (at 55.88 35.56 0)
  (unit 1)
  (exclude_from_sim no)
  (in_bom yes)
  (on_board yes)
  (dnp no)
  (fields_autoplaced yes)
  (property "Reference" "#PWR047" (at 55.88 39.37 0) (effects (font (size 1.27 1.27)) (hide yes)))
  (property "Value" "+3V3" (at 55.88 30.48 0) (effects (font (size 1.27 1.27))))
  (property "Footprint" "" (at 55.88 35.56 0) (effects (font (size 1.27 1.27)) (hide yes)))
  (property "Datasheet" "" (at 55.88 35.56 0) (effects (font (size 1.27 1.27)) (hide yes)))
  (property "Description" "Power symbol creates a global label with name \"+3V3\"" (at 55.88 35.56 0) (effects (font (size 1.27 1.27)) (hide yes)))
  (pin "1")))
